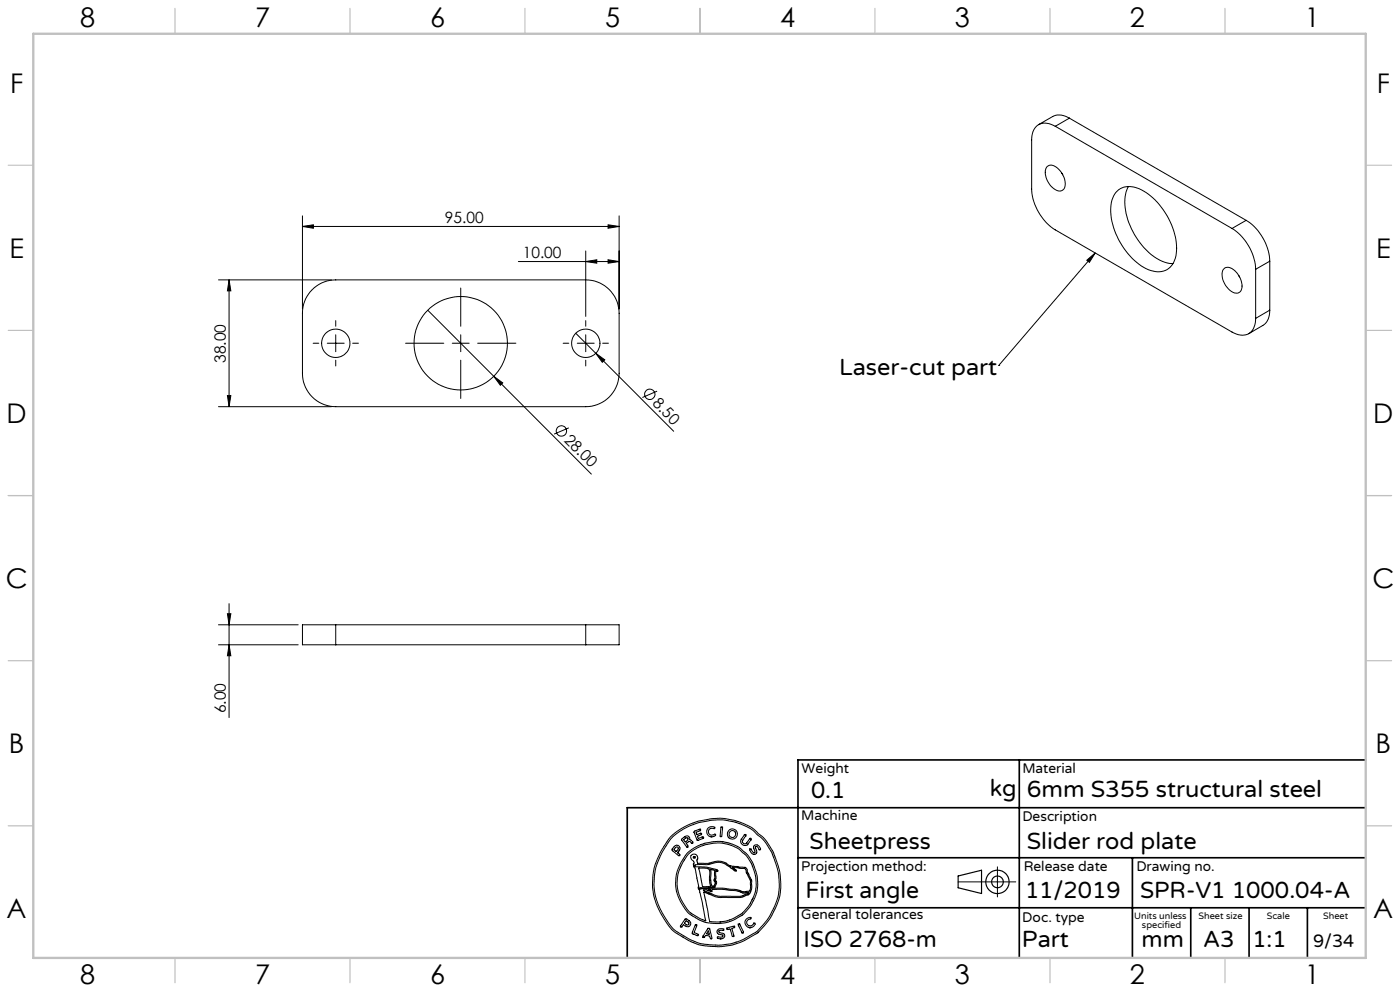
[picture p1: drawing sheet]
<svg xmlns="http://www.w3.org/2000/svg" width="420mm" height="297mm" viewBox="0 0 420 297" stroke-linecap="round" stroke-linejoin="round" font-family="sans-serif">
<g fill="none" stroke="#000" stroke-width=".3">
<path d="M316.6 37.8a4.6 4.6 0 0 0-5.8 .2l-.9 1.4-.4 1.8v15.5a15.7 15.7 0 0 0 7.1 12.2l53 30.6a4.3 4.3 0 0 0 6.4-1l.6-1.7 .1-1.4M316.6 37.8l53 30.7M320.8 35.4a5 5 0 0 0-5-.5l-4.2 2.5M320.8 35.4l-4.2 2.4M320.8 35.4l53 30.6M314.2 49.9a2.59 2.59 0 0 1 3.5 .9 5.4 5.4 0 0 1 1.5 5.8 2.2 2.2 0 0 1-3.4-.3 5.5 5.5 0 0 1-1.8-6.2zM318.6 51.9l.2 .5M334.8 57.7a5.9 5.9 0 0 1 7.6-.8 21.1 21.1 0 0 1 10.5 19 5.6 5.6 0 0 1-8.4 4.9 21.1 21.1 0 0 1-11.2-19.4l.5-2.1zM338.6 55.9a12.9 12.9 0 0 0 0 10.8 19.9 19.9 0 0 0 10.8 11.9l2.5 .4M90.7 67.9l3.3-.5v1zM90.7 64.7v27.9M90.7 67.9h95"/>
<path d="M155.5 78.4h30.2M175.7 78.4l3.3-.5v1zM175.7 75.2v19.6M182.4 67.4l3.3 .5-3.3 .5zM182.4 77.9l3.3 .5-3.3 .5zM185.7 64.7v27.9M326 78l2.6-2.2-1.8 2.8zM328.6 75.8l-29 33.7M369.6 68.5a15.7 15.7 0 0 1 7.1 12.2M373.8 66a15.6 15.6 0 0 1 7.1 12.3M373.8 66l-4.2 2.5M380.9 78.3l-4.2 2.4"/>
<path d="M380.9 78.3v14.7M65.5 83.9h33.9M68.7 83.9v38M68.7 83.9l.6 3.3h-1.1zM93.7 86.8a9.7 9.7 0 0 1 7-2.9h75a10 10 0 0 1 10 10v18a10 10 0 0 1-10 10h-75a10 10 0 0 1-10-10v-18a9.9 9.9 0 0 1 3-7.1zM100.7 96.1v1.7M128.3 93l19.8 19.8M138.2 86.3v11.5M172.7 99.9l29.4 29.4M175.7 96.1v1.7M367 80.7a2.23 2.23 0 0 1 3.4 .4 5.5 5.5 0 0 1 1.8 6.1 2.27 2.27 0 0 1-3.4-.3 5.5 5.5 0 0 1-1.8-6.2zM371.6 82.5l.3 .5"/>
<path d="M376.7 80.7v14.7M380.9 93a5 5 0 0 1-2.1 4.5l-4.2 2.5M380.9 93l-4.2 2.4M68.2 118.6h1.1l-.6 3.3zM93.9 102.9h1.7M98.2 102.9h5.1M100.7 100.3v5.1M100.7 107.9v1.8M105.8 102.9h1.7M121.7 102.9h11.4M135.7 102.9h5.1M138.2 100.3v5.1"/>
<path d="M138.2 107.9v11.5M143.3 102.9h11.5M148.1 112.8l2.7 2-.7 .7zM148.1 112.8l29.3 29.3M168.9 102.9h1.7M173.2 102.9h5.1M175.7 100.3v5.1M175.7 107.9v1.8M178.7 105.9l2.7 1.9-.7 .8zM180.8 102.9h1.7M197.1 117.2l-4.4 1.9M299.6 109.5h.1"/>
<path d="M65.5 121.9h33.9M170.6 128.2l-4.4 1.9M65.5 193.2h24M65.5 187.3h24M68.2 183.9h1.1l-.6 3.4zM68.7 193.2l.6 3.3h-1.1zM68.7 180.9v34.1M100.7 187.3h-10v5.9h10M100.7 187.3v5.9M100.7 193.2h75M100.7 187.3h75M175.7 187.3h10v5.9h-10"/>
<path d="M175.7 187.3v5.9M201.2 250.8l3.2-2.5 3.4-1.6 1.8-.6 3.4-.7 3.2-.2 4.1 .6 3.3 1.2 2.4 1.4 3.1 2.6 2.7 4.1 1.5 4 .7 2.8 .2 4.3-.5 3.2-2.2 5.1-1.7 2.3-2.5 2.8-3.9 2.2-2.4 1-2.1 .6-3.7 .3-4.1-.3-2.1-.5-3-1.4-4.5-2.9-2.2-3.1-2.1-3.9-1-2.8-.4-2.8 .1-3.9 .7-3.3 2-4.3zM201.8 250.8l3.3-2.4 3.5-1.5 4.6-1.1 3.7-.1 3.6 .7 3.8 1.5 1.4 .8 3.2 2.9 2.6 3.9 1.2 3.2 .9 3.2 .2 4.2-.5 3-.9 2.6-1.3 2.6-1.2 1.7-2.9 3.3-4.1 2.3-3.4 1.2-3 .4h-2.8l-3.5-.4-2.8-1-4.2-2.5-1.7-1.4-2.3-3.4-1.7-3.3-1-3.1-.3-3.2 .3-3.7 .6-2.4 1.8-3.8zM202.4 253.6l.8-.3 .7 .6v.7l-.6 .9 .7 .6-.1 .3h-.3l-2-1.6zM202.7 254l.5-.2 .3 .4-.6 1-.7-.5zM204.5 251.4l1.2-.8h.7l.5 .5v.6l.5 .1 .5 .8-.3 .2-.7-.6-.4 .1-.6 .4 .5 .8-.3 .4-1.6-2.1zM205.1 251.6l.9-.6 .4 .3v.4l-.8 .6zM206.1 253.9h.1M206.4 256.1l1.9-1.5 3.3-1.5 3.6-.5 3.1 .4 3.1 1.3 2 1.6 1.9 2.7 .8 1.9 .7 2.7-.1 3.7-.8 2.2-1.7 2.9-1.6 1.8-3.1 1.7-1.8 .6-1.8 .2-2.4-.1a.7 .7 0 0 1-.8-.9l-1.6-8 4.5 1.7 6.9-.1 2.1-.8 .5-.7 .4-1.3v-2.2l-1.3-2.5-.1-.9-.5-.5-4.5-.5-1.7-1-1.5-.4-1.3 .1-2.1 .6h-3.2l-.2-1.1 .2-.6-.2-.7-.7-.4-.9 .2-.3 .4 .1 .6 .9 1-.1 1.4 .5 .7 1 5.3-.2 .6 .4 .5 .3 1.1 1.6 8.2-1.4-.6-3.1-1.8-.8-.7-2-3.1-1.1-3-.2-2.4 .4-2.8 1.1-2.8zM208.2 249.2l1.9-.7v.5l-1.3 .4v.3l.3 .5 1.1-.5 .3 .2-.1 .3-1.2 .4 .3 .7 1.3-.5 .2 .1v.3l-1.8 .6zM209.3 251.9h.1M212.4 248.2l.9-.4 1.1 .1-.1 .5-.9-.2-.6 .3-.3 .9 .6 .8 .8 .1 .6-.3 .2 .4-1 .4-1.2-.3-.5-1.1z"/>
<path d="M213.3 250.8h.1M216.4 247.8h.2l.2 .4-.3 2.4-.3 .2-.2-.4zM223.3 250.2l.4-.1 .1 .3-1.1 1.6 .4 .8h.7l1.2-1.6 .4 .2-1 1.6-.6 .4-1.1-.3-.5-.9 .2-.7zM224.9 254.5l.3-.1 .6 .9 .6 .2-.3-1.8 .5-.5 .8 .2 .8 1-.3 .3-.7-1h-.5l-.1 .4 .4 1.4-.6 .6-1-.5zM226.1 256h.1M299.2 259.8v9M202.9 266.9l-.2-2.4 .3-3 1.1-2.6 1.6-2.6 1.5-1.5 2.2-1.3 2-.8 2.4-.4 2.3-.1 2.3 .4 3.4 1.4 2.2 1.9 1.2 1.7 .9 1.7 1.1 3.3 .1 2.8-.2 1.8-.6 1.8-1.5 2.7-2.4 2.6-2.7 1.5-2.3 .8-2.8 .2-3.1-.3-2-.8-2.4-1.5-1.1-.8-1.7-2.6-1-2-.6-1.9M205.6 275.4l.3-.1 1.1 .9 .2 1-.4 .4-.7 .1-1.1-.6-.5 .7h-.3v-.3zM205.8 275.9l.9 .6-.1 .6-.4 .1-.9-.5zM208.6 277.2l.3-.1 .2 .3-.9 2.1 1.2 .5 .1 .2-.2 .3-1.7-.8zM210.1 266.4h.1M210.2 266.4l6.5-.2 4.2 .4 2.2 .7h.4"/>
<path d="M211 266.7h1l1.5 .5 .1-.6 3-.1 4.4 .5 2 .7 1.7-.2-.5 .4-2.1 .7h-6l-1.9-.4-3.1-1.2zM212 260.3l-2.4-.2 1.1 5.6 2.5-.1-.4-1.9 .1-2.6-.2-.7-.7-.1M212.4 278.2l.5 .2 .7 2.6-.2 .3h-.3l-.2-.7-.2-.1-1-.2-.4 .6-.4-.1zM212.5 278.9l.3 1.1-.9-.1zM212.6 266.6h-.1M212.7 266.6h.5l.1 .2zM213.1 260.6l1.4 .2v2.3l-.3 .8 .4 .7-.4 .9-.3 .1h-.3l-.3-1v-3.1zM214.8 260.9l.1 .1M214.8 261v2.2l-.2 .6 .4 .5v.4l-.5 1-.6 .3-4.1 .1 .3 .3M214.9 261l.3 .2 .2-.3-.6-.3-2.7-.7-3.5-.2-.2-.5 3.8-.1 2.5-.6 1.2-.1 1.5 .5 3.3 2.2 .2-.3-1.2-.8 3.8 .3 1.7 3.9v1.8l-.3 1.1-1.4 .2M215.2 278.8l.8-.5 1.1 .2-.1 .4-.9-.1-.5 .3 .2 .4 1.5 .5 .1 .6-.4 .6-1 .2-.8-.3 .2-.4 1 .2 .5-.3-.1-.4-1.5-.5-.2-.4zM216 276.3h.1"/>
<path d="M218.1 278.2l2.1-.7 .2 .2-.1 .3-.8 .2 .7 2.2-.1 .3-.5-.2-.6-2.1-.8 .2zM221.5 277l.4-.1 1.1 2.4v.2h-.4zM222.7 279.6h.1M223.5 267.3h.1M223.9 275.4l1.3-.4v.3l-.6 .3-.5 .4v.9l.5 .6h.6l1.2-.9 .2 .3-.4 .6-1.1 .6-1.1-.5-.5-1zM224.9 278h.1M287.4 264.3h17.3M213.2 281.3h.1M216 281.4h.1"/>
<circle cx="100.7" cy="102.9" r="4.2"/>
<circle cx="138.2" cy="102.9" r="14"/>
<circle cx="175.7" cy="102.9" r="4.3"/>
<circle cx="194.9" cy="118.2" r="1.56"/>
<circle cx="168.4" cy="129.2" r="1.56"/>
<circle cx="208.3" cy="256.9" r=".26"/>
<circle cx="219.7" cy="250" r="1.51"/>
<circle cx="219.7" cy="250" r="1.01"/>
</g>
<g fill="none" stroke="#000" stroke-width=".35">
<path d="M287.4 262.5l7.1-1.7v7l-7.1-1.7z"/>
<circle cx="299.2" cy="264.3" r="3.5"/>
<circle cx="299.2" cy="264.3" r="1.75"/>
</g>
<path d="M305.8 227.7v59.2M409.7 227.7h-170.3v59.2M239.4 257.1h170.3M339.7 257.1v29.9M409.7 242.1h-221.5v45M239.4 272.1h170.3M357.2 272.1v14.8M374.7 272.1v14.8M392.2 272.1v14.8" fill="none" stroke="#000" stroke-width=".5"/>
<g fill="none" stroke="#c0c0c0" stroke-width=".35">
<path d="M52.5 2.5v7.5M105 2.5v7.5M157.5 2.5v7.5M210 2.5v7.5M262.5 2.5v7.5M315 2.5v7.5M367.5 2.5v7.5M2.5 49.5h7.5M410 49.5h7.5M2.5 99h7.5M410 99h7.5M2.5 148.5h7.5"/>
<path d="M410 148.5h7.5M2.5 198h7.5M410 198h7.5M2.5 247.5h7.5M410 247.5h7.5M52.5 287v7.5M105 287v7.5M157.5 287v7.5M210 287v7.5M262.5 287v7.5M315 287v7.5M367.5 287v7.5"/>
</g>
<path d="M10 10.1h399.7v277h-399.7z" fill="none" stroke="#c0c0c0" stroke-width=".7"/>
<g fill="#000">
<path d="M326 78l2.6-2.2-1.8 2.8zM148.1 112.8l2.7 2-.7 .7zM178.7 105.9l2.7 1.9-.7 .8z"/>
<path d="M90.7 67.9l3.3-.5v1zM182.4 67.4l3.3 .5-3.3 .5zM175.7 78.4l3.3-.5v1zM182.4 77.9l3.3 .5-3.3 .5z"/>
<path d="M68.7 83.9l.6 3.3h-1.1zM68.2 118.6h1.1l-.6 3.3z"/>
<path d="M68.7 193.2l.6 3.3h-1.1zM68.2 183.9h1.1l-.6 3.4z"/>
</g>
<g font-size="8.1">
<text x="24" y="8">8</text>
<text x="76.5" y="8">7</text>
<text x="129" y="8">6</text>
<text x="181.5" y="8">5</text>
<text x="234" y="8">4</text>
<text x="286.5" y="8">3</text>
<text x="339" y="8">2</text>
<text x="391.5" y="8">1</text>
<text x="3" y="27.7">F</text>
<text x="413" y="27.7">F</text>
<text x="2.8" y="77.2">E</text>
<text x="412.8" y="77.2">E</text>
<text x="2" y="126.7">D</text>
<text x="412" y="126.7">D</text>
<text x="1.7" y="176.2">C</text>
<text x="411.7" y="176.2">C</text>
<text x="2.7" y="225.7">B</text>
<text x="412.7" y="225.7">B</text>
<text x="2" y="275.2">A</text>
<text x="412" y="275.2">A</text>
<text x="24" y="295">8</text>
<text x="76.5" y="295">7</text>
<text x="129" y="295">6</text>
<text x="181.5" y="295">5</text>
<text x="234" y="295">4</text>
<text x="286.5" y="295">3</text>
<text x="339" y="295">2</text>
<text x="391.5" y="295">1</text>
</g>
<g font-size="7.1">
<text x="251.8" y="112.3">Laser-cut part</text>
<text x="243.3" y="239.1">0.1</text>
<text x="297" y="238.5">kg</text>
<text x="308" y="239">6mm S355 structural steel</text>
<text x="242.9" y="254.4">Sheetpress</text>
<text x="308" y="254.4">Slider rod plate</text>
<text x="241.6" y="269.2">First angle</text>
<text x="307.5" y="269.2">11/2019</text>
<text x="342" y="269.2">SPR-V1 1000.04-A</text>
<text x="241.1" y="283.7">ISO 2768-m</text>
<text x="306.6" y="283.9">Part</text>
<text x="342.5" y="283.9">mm</text>
<text x="360.9" y="283.9">A3</text>
<text x="375.7" y="283.9">1:1</text>
</g>
<text font-size="5.4" x="393.9" y="283.7">9/34</text>
<g font-size="4.7">
<text x="133.5" y="66.8">95.00</text>
<text x="156.8" y="77.4">10.00</text>
<text x="67.7" y="108.8" transform="rotate(-90 67.7 108.8)">38.00</text>
<text x="195.6" y="121.2" transform="rotate(45 195.6 121.2)">8.50</text>
<text x="169.1" y="132.2" transform="rotate(45 169.1 132.2)">28.00</text>
<text x="67.7" y="213.7" transform="rotate(-90 67.7 213.7)">6.00</text>
</g>
<g font-size="4.2">
<text x="240.5" y="231.7">Weight</text>
<text x="306.7" y="231.7">Material</text>
<text x="240.4" y="245.9">Machine</text>
<text x="306.7" y="246.1">Description</text>
<text x="240.4" y="261.1">Projection method:</text>
<text x="307.1" y="261">Release date</text>
<text x="340.9" y="261">Drawing no.</text>
<text x="240.4" y="275.6">General tolerances</text>
<text x="306.7" y="276.3">Doc. type</text>
</g>
<g font-size="2.8">
<text x="340.3" y="275.3">Units unless</text>
<text x="359.6" y="275.3">Sheet size</text>
<text x="380" y="275.3">Scale</text>
<text x="396.9" y="275.3">Sheet</text>
<text x="342.6" y="278.2">specified</text>
</g>
</svg>
